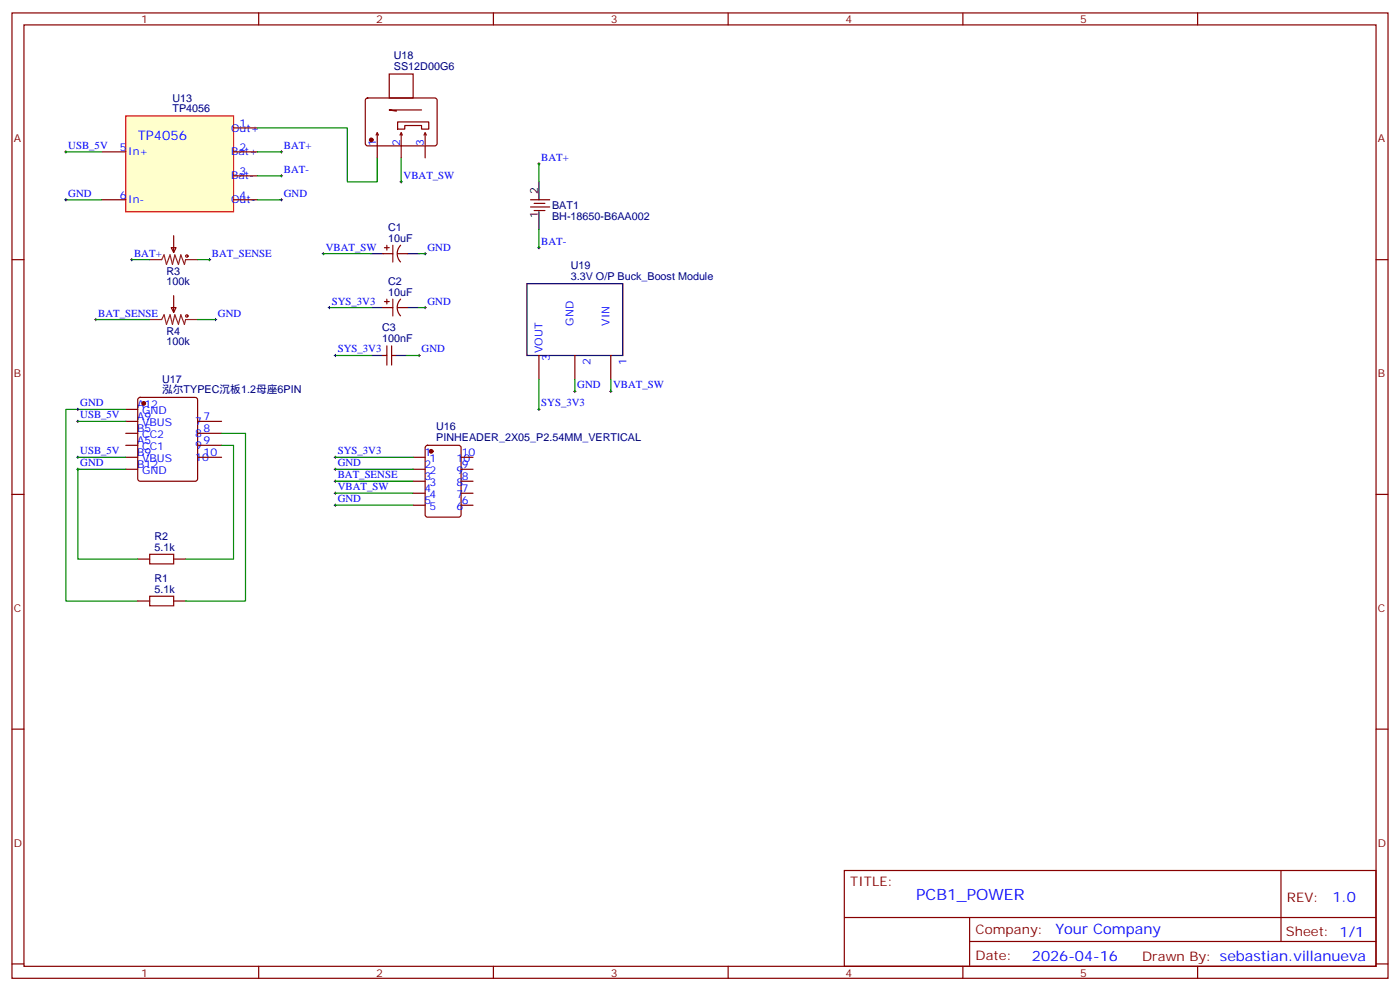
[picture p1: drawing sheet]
<svg xmlns="http://www.w3.org/2000/svg" width="412mm" height="292mm" viewBox="0 0 412 292" stroke-linecap="round" stroke-linejoin="round" font-family="sans-serif">
<g fill="none" stroke="#870000" stroke-width=".35">
<path d="M3.5 3.8h405.4v284.3h-405.4zM7.1 7.3h398.2v277.3h-398.2zM76.2 3.8v3.5M145.3 3.8v3.5M214.5 3.8v3.5M283.6 3.8v3.5M352.8 3.8v3.5M3.5 76.5h3.6M405.3 76.5h3.6M3.5 145.6h3.6M405.3 145.6h3.6M3.5 214.8h3.6"/>
<path d="M405.3 214.8h3.6M248.7 256.4h156.6v28.2h-156.6zM377.3 256.4v20.9M248.7 270.2h156.5M285.6 277.3h119.6M285.6 270.2v14.2M3.5 283.9h3.6M76.2 284.6v3.5M145.3 284.6v3.5M214.5 284.6v3.5M283.6 284.6v3.5M352.8 284.6v3.5"/>
<path d="M405.3 283.9h3.6"/>
</g>
<path d="M37 34.1h31.8v28.3h-31.8z" fill="#ffc" stroke="#f00" stroke-width=".35"/>
<g fill="none" stroke="#870000" stroke-width=".35">
<path d="M68.8 37.7h7M107.8 29.1l.5-.2h20l.5 .7-.1 12.9-.6 .5-20.1-.1-.4-.6v-12.7zM110.8 39.8l.3-.7 .4 .7M111.1 39.4v7.1M114.7 21.8h7v7.1h-7zM117.1 35.9h9.2v2.1h-2.1v-1h-5v1h-2.1zM117.8 39.8l.4-.7 .3 .7M118.2 39.4v7.1M124.2 32.4h-9.5l2.1 .3M124.9 39.8l.3-.7 .4 .7M125.2 39.4v3.2M30 44.7h7"/>
<path d="M30 58.8h7M68.8 44.7h7M68.8 58.8h7M68.8 51.8h7M125.2 43v3.5M156.3 58.8h5.6M157.3 59.9h3.2M50.4 73h1.5l-.7 1.4zM51.2 69.4v5M112.9 74.7h2.8M113.2 73h1.5M113.9 72.2v1.5"/>
<path d="M115.7 72.2v5M117.1 74.7h2.8M118 72.2a3.5 3.5 0 0 0 0 5M156.3 61h5.6M157.3 62h3.2M50.4 90.6h1.5l-.7 1.4zM51.2 87.1v4.9M112.9 90.6h2.8M113.2 88.8h1.5M113.9 88.1v1.4M115.7 88.1v5M117.1 90.6h2.8"/>
<path d="M118 88.1a3.5 3.5 0 0 0 0 4.9M40.8 117.3l.5-.2h16.2l.5 .2 .2 .5v23.2l-.2 .5-.5 .2h-16.2l-.5-.2-.2-.5v-23.2zM112.9 104.7h1M113.9 101.9v5.6M115.4 101.9v5.6M115.4 104.7h1M158.7 104.7v7.1M169.3 104.7v7.1M179.9 104.7v7.1M37 134.7h3.6M37 138.2h3.6M37 131.2h3.6"/>
<path d="M37 127.6h3.6M37 124.1h3.6M37 120.6h3.6M58.2 134.7h7.1M58.2 131.2h7.1M58.2 127.6h7.1M58.2 124.1h7.1M121.7 134.7h3.5M121.7 138.2h3.5M125.5 131.4l.4-.2h9.2l.7 .4v20l-.4 .7h-9.5l-.6-.4-.1-20zM135.8 134.7h3.5M135.8 138.2h3.5"/>
<path d="M121.7 141.7h3.5M121.7 145.3h3.5M121.7 148.8h3.5M135.8 141.7h3.5M135.8 145.3h3.5M135.8 148.8h3.5M40.6 164.7h3.5M40.6 177h3.5M51.2 164.7h3.5M51.2 177h3.5"/>
</g>
<path d="M158.7 53.6v5.2M109.4 74.7h3.5M119.9 74.7h3.6M158.7 62.4v5.3M109.4 90.6h3.5M119.9 90.6h3.6M155.2 83.5h28.2v21.2h-28.2zM109.4 104.7h3.5M116.4 104.7h3.5" fill="none" stroke="#000" stroke-width=".35"/>
<g fill="#870000" stroke="#870000" stroke-width=".35">
<circle cx="127" cy="132.9" r=".53"/>
<circle cx="42.3" cy="118.8" r=".53"/>
<circle cx="109.4" cy="41.2" r=".53"/>
</g>
<g fill="none" stroke="#008700" stroke-width=".35">
<path d="M75.8 37.7h26.5v15.9h8.8v-7.1M19.4 58.8h10.6M19.4 44.7h10.6M75.8 58.8h7.1M75.8 44.7h7.1M75.8 51.8h7.1M118.2 46.5v7.1M158.7 48.3v5.3M38.8 76.5h5.3M58.2 76.5h3.5M95.2 74.7h14.2M123.5 74.7h1.7"/>
<path d="M158.7 67.7v5.3M28.2 94.1h15.9M58.2 94.1h5.3M97 90.6h12.4M123.5 90.6h1.7M98.8 104.7h10.6M119.9 104.7h3.6M158.7 111.8v8.8M169.3 111.8v3.5M179.9 111.8v3.5M22.9 124.1h14.1M22.9 134.7h14.1"/>
<path d="M37 120.6h-17.6v56.4h21.2M37 138.2h-14.1v26.5h17.7M65.3 131.2h3.5v33.5h-14.1M65.3 127.6h7v49.4h-17.6M98.8 134.7h22.9M98.8 138.2h22.9M98.8 148.8h22.9M98.8 141.7h22.9M98.8 145.3h22.9"/>
</g>
<g fill="none" stroke="#000" stroke-width=".29">
<path d="M19 58.8h.8M19 44.7h.8M19.4 44.4v.7M19.4 58.5v.7M82.5 58.8h.8M82.5 44.7h.8M82.5 51.8h.8M82.9 44.4v.7M82.9 51.4v.7M82.9 58.5v.7M117.8 53.6h.7M118.2 53.2v.7"/>
<path d="M158.4 48.3h.7M158.7 47.9v.7M38.5 76.5h.7M38.8 76.1v.7M61.4 76.5h.7M61.7 76.1v.7M94.9 74.7h.7M95.2 74.4v.7M124.9 74.7h.7M125.2 74.4v.7M158.4 73h.7M158.7 72.6v.7"/>
<path d="M27.9 94.1h.7M28.2 93.8v.7M63.1 94.1h.8M63.5 93.8v.7M96.7 90.6h.7M97 90.2v.7M124.9 90.6h.7M125.2 90.2v.7M98.4 104.7h.7M98.8 104.4v.7M123.1 104.7h.7M123.5 104.4v.7"/>
<path d="M169 115.3h.7M169.3 114.9v.7M179.6 115.3h.7M179.9 114.9v.7M22.6 138.2h.7M22.6 120.6h.7M22.6 124.1h.7M22.6 134.7h.7M22.9 120.2v.7M22.9 123.8v.7M22.9 134.3v.7M22.9 137.9v.7"/>
<path d="M98.4 138.2h.7M98.4 134.7h.7M98.8 134.3v.7M98.8 137.9v.7M158.4 120.6h.7M158.7 120.2v.7M98.4 148.8h.7M98.4 141.7h.7M98.4 145.3h.7M98.8 141.4v.7M98.8 144.9v.7M98.8 148.4v.8"/>
</g>
<g fill="none" stroke="#a10000" stroke-width=".35">
<path d="M44.1 163.3h7.1v2.8h-7.1zM44.1 175.6h7.1v2.8h-7.1z"/>
<circle cx="55" cy="75.4" r=".35"/>
<circle cx="55" cy="93.1" r=".35"/>
</g>
<path d="M44.1 76.5h3.5l.7-1.4 .7 2.8 1.1-2.8 .7 2.8 .7-2.8 1.1 2.8 .7-2.8 1 2.8 .4-1.4h3.5M44.1 94.1h3.5l.7-1.4 .7 2.8 1.1-2.8 .7 2.8 .7-2.8 1.1 2.8 .7-2.8 1 2.8 .4-1.4h3.5" fill="none" stroke="#8c2424" stroke-width=".35"/>
<text font-size="4.6" fill="#00f" x="269.9" y="265.2">PCB1_POWER</text>
<g font-size="4.2" fill="#00f">
<text x="392.5" y="265.7">1.0</text>
<text x="310.9" y="275.2">Your Company</text>
<text x="304" y="283">2026-04-16</text>
</g>
<text font-size="3.9" fill="#00f" x="40.6" y="41.2">TP4056</text>
<g font-size="3.9" fill="#800">
<text x="250.5" y="261">TITLE:</text>
<text x="379.1" y="265.7">REV:</text>
<text x="287.4" y="275.2">Company:</text>
<text x="378.7" y="275.8">Sheet: 1/1</text>
<text x="287.4" y="282.9">Date:</text>
<text x="336.4" y="282.9">Drawn By: sebastian.villanueva</text>
</g>
<g font-size="3.2" fill="#800">
<text x="41.6" y="6.8">1</text>
<text x="110.8" y="6.8">2</text>
<text x="179.9" y="6.8">3</text>
<text x="249.1" y="6.8">4</text>
<text x="318.2" y="6.8">5</text>
<text x="4.1" y="41.9">A</text>
<text x="405.9" y="41.9">A</text>
<text x="4.1" y="111.1">B</text>
<text x="405.9" y="111.1">B</text>
<text x="4.1" y="180.2">C</text>
<text x="405.9" y="180.2">C</text>
<text x="4.1" y="249.3">D</text>
<text x="405.9" y="249.3">D</text>
<text x="41.6" y="287.6">1</text>
<text x="110.8" y="287.6">2</text>
<text x="179.9" y="287.6">3</text>
<text x="249.1" y="287.6">4</text>
<text x="318.2" y="287.6">5</text>
</g>
<g font-size="3.2" fill="#000080">
<text x="116" y="17.5">U18</text>
<text x="116" y="20.7">SS12D00G6</text>
<text x="50.8" y="29.9">U13</text>
<text x="50.8" y="33.1">TP4056</text>
<text x="162.6" y="64.8">BH-18650-B6AA002</text>
<text x="162.6" y="61.7">BAT1</text>
<text x="114.3" y="71.2">10uF</text>
<text x="114.3" y="68.1">C1</text>
<text x="49.1" y="80.9">R3</text>
<text x="114.3" y="83.9">C2</text>
<text x="168.1" y="82.5">3.3V O/P Buck_Boost Module</text>
<text x="168.1" y="79.3">U19</text>
<text x="49.1" y="84">100k</text>
<text x="114.3" y="87.1">10uF</text>
<text x="49.1" y="101.7">100k</text>
<text x="49.1" y="98.5">R4</text>
<text x="112.5" y="100.8">100nF</text>
<text x="112.5" y="97.6">C3</text>
<text x="47.7" y="112.7">U17</text>
<text x="47.7" y="115.9">泓尔TYPEC沉板1.2母座6PIN</text>
<text x="128.5" y="130">PINHEADER_2X05_P2.54MM_VERTICAL</text>
<text x="128.5" y="126.8">U16</text>
<text x="45.5" y="159.1">R2</text>
<text x="45.5" y="162.2">5.1k</text>
<text x="45.5" y="171.4">R1</text>
<text x="45.5" y="174.6">5.1k</text>
</g>
<g font-size="3.2" fill="#00f">
<text x="68.1" y="38.7">Out+</text>
<text x="70.6" y="37.3">1</text>
<text x="20.1" y="43.9">USB_5V</text>
<text x="35.3" y="44.4">5</text>
<text x="37.7" y="45.8">In+</text>
<text x="68.1" y="45.8">Bat+</text>
<text x="70.6" y="44.4">2</text>
<text x="83.6" y="43.9">BAT+</text>
<text x="110.8" y="43" transform="rotate(-90 110.8 43)">1</text>
<text x="117.8" y="43" transform="rotate(-90 117.8 43)">2</text>
<text x="124.9" y="43" transform="rotate(-90 124.9 43)">3</text>
<text x="159.5" y="47.4">BAT+</text>
<text x="68.1" y="52.8">Bat-</text>
<text x="70.6" y="51.4">3</text>
<text x="83.6" y="50.9">BAT-</text>
<text x="118.9" y="52.7">VBAT_SW</text>
<text x="20.1" y="58">GND</text>
<text x="35.3" y="58.5">6</text>
<text x="37.7" y="59.9">In-</text>
<text x="68.1" y="59.9">Out-</text>
<text x="70.6" y="58.5">4</text>
<text x="83.6" y="58">GND</text>
<text x="39.5" y="75.6">BAT+</text>
<text x="62.4" y="75.6">BAT_SENSE</text>
<text x="96" y="73.8">VBAT_SW</text>
<text x="125.9" y="73.8">GND</text>
<text x="159.5" y="72.1">BAT-</text>
<text x="97.7" y="89.7">SYS_3V3</text>
<text x="125.9" y="89.7">GND</text>
<text x="28.9" y="93.2">BAT_SENSE</text>
<text x="64.2" y="93.2">GND</text>
<text x="169" y="95.9" transform="rotate(-90 169 95.9)">GND</text>
<text x="179.6" y="95.9" transform="rotate(-90 179.6 95.9)">VIN</text>
<text x="99.5" y="103.8">SYS_3V3</text>
<text x="124.2" y="103.8">GND</text>
<text x="159.8" y="104" transform="rotate(-90 159.8 104)">VOUT</text>
<text x="161.9" y="106.5" transform="rotate(-90 161.9 106.5)">3</text>
<text x="173.9" y="107.5" transform="rotate(-90 173.9 107.5)">2</text>
<text x="184.5" y="107.5" transform="rotate(-90 184.5 107.5)">1</text>
<text x="23.6" y="119.7">GND</text>
<text x="159.5" y="119.7">SYS_3V3</text>
<text x="170" y="114.4">GND</text>
<text x="180.6" y="114.4">VBAT_SW</text>
<text x="23.6" y="123.2">USB_5V</text>
<text x="40.4" y="123.8">A9</text>
<text x="40.4" y="120.2">A12</text>
<text x="41.9" y="125.5">VBUS</text>
<text x="41.9" y="122">GND</text>
<text x="57.5" y="125.2">7</text>
<text x="60" y="123.8">7</text>
<text x="40.4" y="130.8">A5</text>
<text x="40.4" y="127.3">B5</text>
<text x="41.9" y="129">CC2</text>
<text x="57.5" y="128.7">8</text>
<text x="60" y="127.3">8</text>
<text x="60" y="130.8">9</text>
<text x="23.6" y="137.3">GND</text>
<text x="23.6" y="133.8">USB_5V</text>
<text x="40.4" y="137.9">B12</text>
<text x="40.4" y="134.3">B9</text>
<text x="41.9" y="136.1">VBUS</text>
<text x="41.9" y="132.6">CC1</text>
<text x="57.5" y="132.2">9</text>
<text x="57.5" y="135.7">10</text>
<text x="60" y="134.3">10</text>
<text x="99.5" y="137.3">GND</text>
<text x="99.5" y="133.8">SYS_3V3</text>
<text x="125.1" y="134.3">1</text>
<text x="125.1" y="137.9">2</text>
<text x="126.5" y="136.1">1</text>
<text x="134.5" y="136.1">10</text>
<text x="136" y="137.9">9</text>
<text x="136" y="134.3">10</text>
<text x="41.9" y="139.6">GND</text>
<text x="99.5" y="140.9">BAT_SENSE</text>
<text x="125.1" y="141.4">3</text>
<text x="126.5" y="139.6">2</text>
<text x="126.5" y="143.2">3</text>
<text x="134.5" y="143.2">8</text>
<text x="134.5" y="139.6">9</text>
<text x="136" y="141.4">8</text>
<text x="99.5" y="147.9">GND</text>
<text x="99.5" y="144.4">VBAT_SW</text>
<text x="125.1" y="144.9">4</text>
<text x="125.1" y="148.4">5</text>
<text x="126.5" y="146.7">4</text>
<text x="134.5" y="146.7">7</text>
<text x="136" y="148.4">6</text>
<text x="136" y="144.9">7</text>
<text x="126.5" y="150.2">5</text>
<text x="134.5" y="150.2">6</text>
</g>
<g font-size="3.2">
<text x="158.4" y="57.1" transform="rotate(-90 158.4 57.1)">2</text>
<text x="158.4" y="64.1" transform="rotate(-90 158.4 64.1)">1</text>
</g>
</svg>
